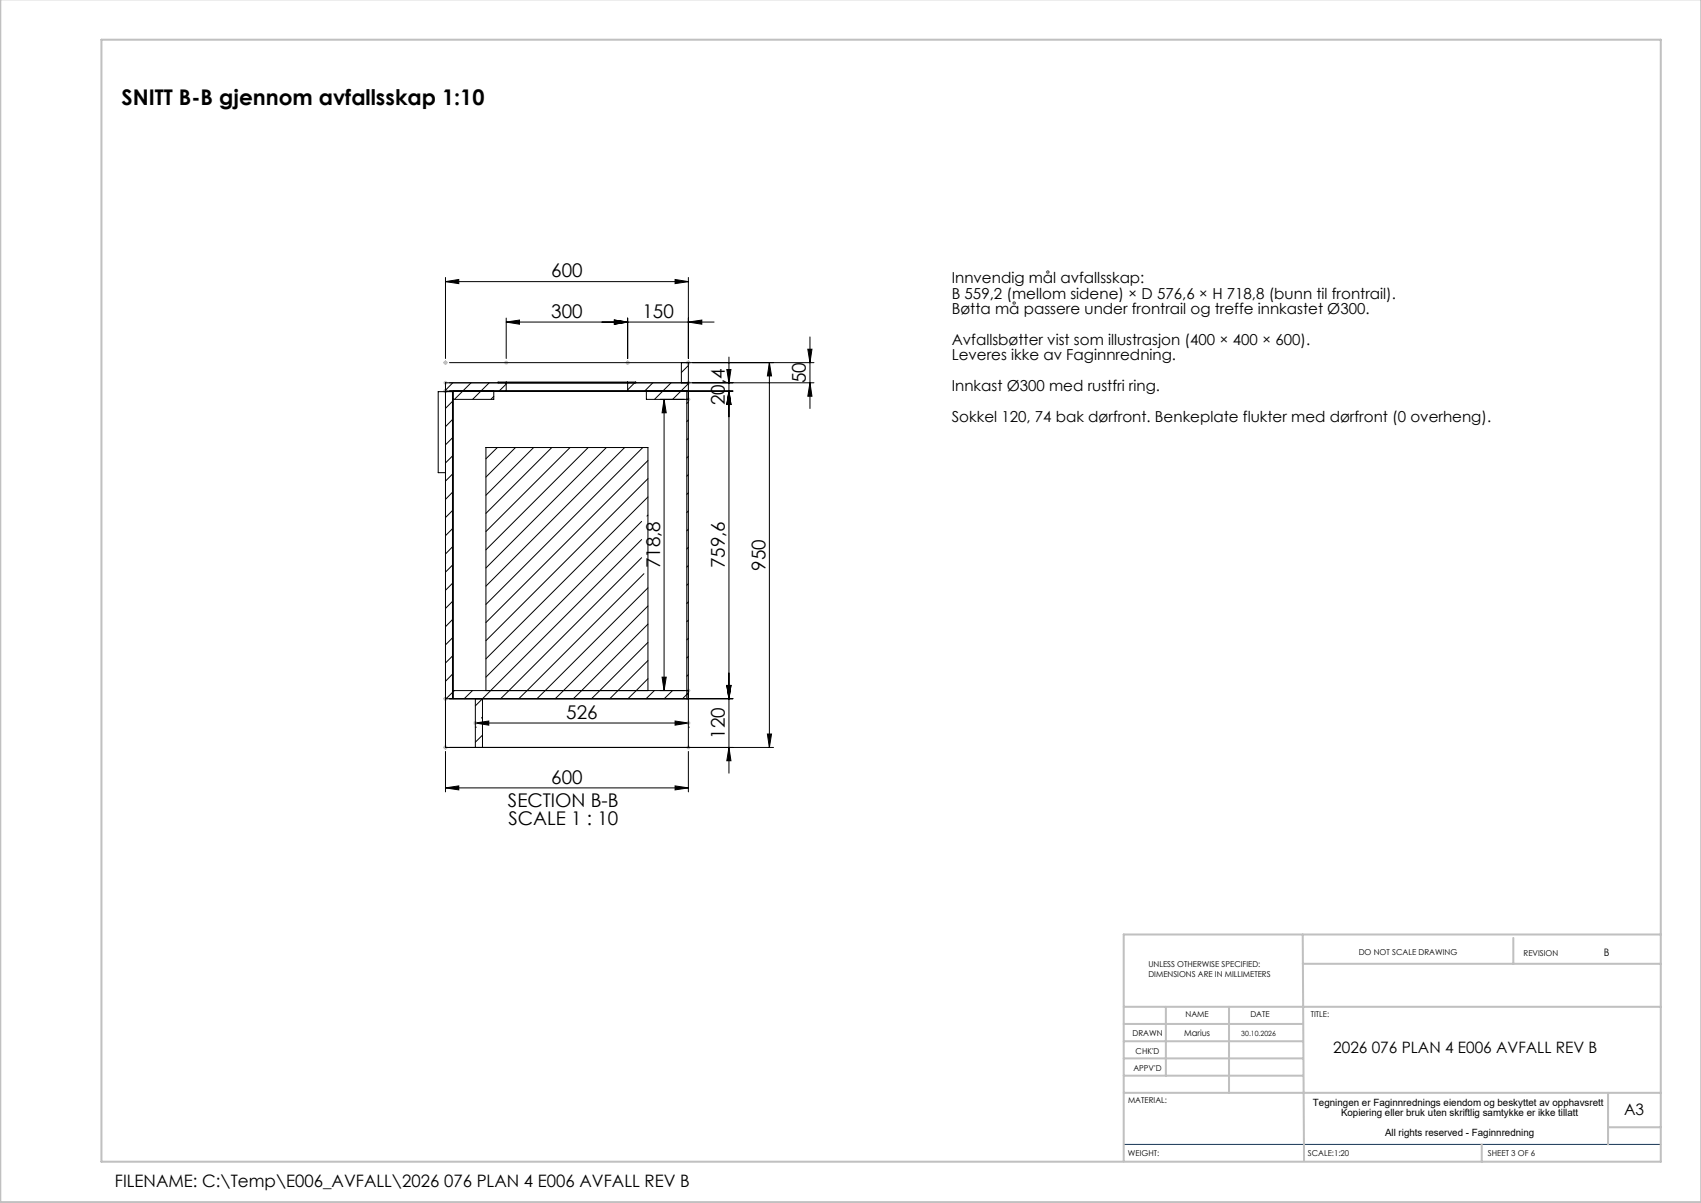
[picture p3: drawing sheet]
<svg xmlns="http://www.w3.org/2000/svg" width="420mm" height="297mm" viewBox="0 0 420 297" stroke-linecap="round" stroke-linejoin="round" font-family="sans-serif">
<g fill="none" stroke="#000" stroke-width=".25">
<path d="M110 69.5l3.3-.5v1zM110 68.5v20M110 69.5h60M125 79.5l3.3-.5v1zM125 79.5h51.3M125 78.5v10M151.7 79l3.3 .5-3.3 .5zM155 78.5v10M166.7 69l3.3 .5-3.3 .5zM170 79.5l3.3-.5v1zM170 68.5v20M110 96.6h71"/>
<path d="M111 89.5h90M111.7 99.1l-1.7 1.7M111.8 94.5l-1.8 1.8M111.9 96.6v75.9M116.3 94.5l-4.1 4.1M120.8 94.5l-4.1 4.1M121.9 96.6v2h-10M121.9 97.9l-.7 .7M125 94.3h30M125 94.5h30M125 94.3v2.3h30v-2.3M125 94.3h-2v.2"/>
<path d="M125 94.8l-1.8 1.8M155 94.3h2v.2M156.9 94.3l-1.9 1.9M159.6 96.6v2h10.4M161.2 94.5l-2 2.1M164 98.6v71.9M164 98.6l.5 3.3h-1zM165.7 94.5l-4.1 4.1M168.2 89.5v5M169.6 96.6v75.9M170 89.5v95M170 99.2l-.4 .4"/>
<path d="M170 90.2l-1.8 1.8M170 94.7l-3.9 3.9M179.5 91.2h1l-.5 3.3zM180 96.6l.5 3.3h-1zM180 88.2v102.7M190 89.5v95M190 89.5l.5 3.3h-1zM199.5 86.2h1l-.5 3.3zM200 83.2v17.7M200 94.5l.5 3.3h-1zM201 94.5h-91v90h81M110 116.7h-1.8v-20h3.5v75.8"/>
<path d="M111.7 103.6l-1.7 1.7M111.7 108.1l-1.7 1.7M111.7 112.6l-1.7 1.7M111.7 117l-1.7 1.8M122.8 110.5l-2.8 2.8M127.3 110.5l-7.3 7.3M131.8 110.5l-11.8 11.8M136.2 110.5l-16.2 16.2M140.8 110.5l-20.8 20.7M145.2 110.5l-25.2 25.2M149.7 110.5l-29.7 29.7M154.2 110.5l-34.2 34.2"/>
<path d="M158.7 110.5l-38.7 38.7M160 113.7l-40 40M160 118.2l-40 40M170 103.7l-.4 .4M170 108.2l-.4 .4M170 112.7l-.4 .4M170 117.2l-.4 .4M111.7 139.5l-1.7 1.7M111.7 121.5l-1.7 1.8M111.7 126l-1.7 1.8M111.7 130.5l-1.7 1.8M111.7 135l-1.7 1.8"/>
<path d="M158.4 133.2l-41 41.1M158.4 137.7l-34.8 34.8M158.4 128.7l-38.4 38.5M160 122.7l-40 40M160 127.2l-.3 .2M170 121.7l-.4 .4M170 126.1l-.4 .4M170 130.6l-.4 .5M170 135.1l-.4 .4M170 139.6l-.4 .4M111.7 148.5l-1.7 1.7M111.7 144l-1.7 1.7"/>
<path d="M111.7 153l-1.7 1.7M111.7 157.5l-1.7 1.7M159 141.6l-30.9 30.9M160 149.6l-22.9 22.9M160 154.1l-18.4 18.4M160 145.1l-27.4 27.4M160 158.6l-13.9 13.9M170 144.1l-.4 .4M170 148.6l-.4 .4M170 153.1l-.4 .4M170 157.6l-.4 .4M110 172.5h71"/>
<path d="M111.7 162l-1.7 1.7M111.7 166.4l-1.7 1.8M111.7 171l-1.6 1.5M111.9 170.5h58.1M112.2 170.5l-.3 .2M116.7 170.5l-2.1 2M117.4 178.5l3.3-.5v1zM117.4 179.5h.1M117.4 178.5h52.6M117.4 172.5v12M119.1 172.5v12M119.1 177l-.2 .3"/>
<path d="M120 170.5v-60h40v60M160 163.1l-9.4 9.4M160 167.6l-5 4.9M161.6 170.5l-2.1 2M163.5 167.2h1l-.5 3.3zM166.1 170.5l-2.1 2M166.7 178l3.3 .5-3.3 .5zM170 179.5h.1M170 162.1l-.4 .4M170 166.5l-.4 .5M170 171.1l-1.5 1.4M179.5 169.2h1l-.5 3.3z"/>
<path d="M110 194.5l3.3-.5v1zM110 185.5v10M110 194.5h60M119.1 181.5l-1.7 1.7M166.7 194l3.3 .5-3.3 .5zM170 185.5v10M180 184.5l.5 3.3h-1zM189.5 181.2h1l-.5 3.3z"/>
</g>
<g fill="none" stroke="#c0c0c0" stroke-width=".25">
<path d="M109.5 96.6h1M109.5 94.5h1M109.5 89.5h1M109.6 96.2l.7 .7M109.6 94.2l.7 .7M109.6 89.2l.7 .7M110 89v1M110 94v1M110 96.1v.9M110.3 96.2l-.7 .7M110.3 94.2l-.7 .7M110.3 89.2l-.7 .7"/>
<path d="M124.5 89.5h1M124.6 89.2l.7 .7M125 89v1M125.3 89.2l-.7 .7M154.5 89.5h1M154.6 89.2l.7 .7M155 89v1M155.3 89.2l-.7 .7M169.5 94.5h1M169.5 89.5h1M169.5 98.6h1M169.6 94.2l.7 .7"/>
<path d="M169.6 89.2l.7 .7M169.6 98.2l.7 .8M170 89v1M170 94v1M170 98.1v1M170.3 94.2l-.7 .7M170.3 89.2l-.7 .7M170.3 98.2l-.7 .8M109.5 172.5h1M109.6 172.2l.7 .7M110 172v1M110.3 172.2l-.7 .7"/>
<path d="M116.9 178.5h1M117 178.1l.7 .8M117.4 178v1M117.7 178.1l-.7 .8M169.5 178.5h1M169.5 170.5h1M169.6 178.1l.7 .8M169.6 170.1l.7 .7M170 170v1M170 178v1M170.3 178.1l-.7 .8M170.3 170.1l-.7 .7"/>
<path d="M109.5 184.5h1M109.6 184.2l.7 .7M110 184v1M110.3 184.2l-.7 .7M169.5 184.5h1M169.6 184.2l.7 .7M170 184v1M170.3 184.2l-.7 .7"/>
</g>
<path d="M277.5 282.5h132.6" fill="none" stroke="#004080" stroke-width=".25"/>
<g fill="none" stroke="#c0c0c0" stroke-width=".5">
<path d="M.1 -.1v296.9h419.9M25 9.8h385.1v277h-385.1zM321.7 230.7l.3 55.8M321.7 237.9h88.4M373.7 231.6v6.3M410.1 230.7h-132.6v56M277.5 248.6h132.6M277.5 257.1h44.2M277.5 252.8h44.2M287.9 248.6v17M303.5 248.6v21.2M277.5 265.6h44.2"/>
<path d="M277.5 261.3h44.2M277.5 269.8h132.6M397.1 269.8v12.7M397.1 278.3h13M365.9 282.5v4.3"/>
</g>
<g fill="#000">
<path d="M166.7 194l3.3 .5-3.3 .5zM110 194.5l3.3-.5v1zM166.7 178l3.3 .5-3.3 .5zM117.4 178.5l3.3-.5v1zM166.7 69l3.3 .5-3.3 .5zM110 69.5l3.3-.5v1zM170 79.5l3.3-.5v1zM151.7 79l3.3 .5-3.3 .5zM151.7 79l3.3 .5-3.3 .5zM125 79.5l3.3-.5v1z"/>
<path d="M180 184.5l.5 3.3h-1zM179.5 169.2h1l-.5 3.3zM179.5 169.2h1l-.5 3.3zM180 96.6l.5 3.3h-1zM180 96.6l.5 3.3h-1zM179.5 91.2h1l-.5 3.3zM189.5 181.2h1l-.5 3.3zM190 89.5l.5 3.3h-1zM200 94.5l.5 3.3h-1zM199.5 86.2h1l-.5 3.3zM163.5 167.2h1l-.5 3.3zM164 98.6l.5 3.3h-1z"/>
</g>
<text font-size="5.3" x="30" y="26">SNITT B-B gjennom avfallsskap 1:10</text>
<g font-size="4.7">
<text x="136.1" y="68.5">600</text>
<text x="136.1" y="78.5">300</text>
<text x="158.6" y="78.5">150</text>
<text x="199" y="94.6" transform="rotate(-90 199 94.6)">50</text>
<text x="179" y="100" transform="rotate(-90 179 100)">20,4</text>
<text x="163" y="140.3" transform="rotate(-90 163 140.3)">718,8</text>
<text x="179" y="140.3" transform="rotate(-90 179 140.3)">759,6</text>
<text x="189" y="140.9" transform="rotate(-90 189 140.9)">950</text>
<text x="139.8" y="177.5">526</text>
<text x="179" y="182.4" transform="rotate(-90 179 182.4)">120</text>
<text x="136.1" y="193.5">600</text>
<text x="125.4" y="199.3">SECTION B-B</text>
<text x="125.5" y="203.8">SCALE 1 : 10</text>
</g>
<text font-size="4.2" x="28.4" y="293.1">FILENAME: C:\Temp\E006_AVFALL\2026 076 PLAN 4 E006 AVFALL REV B</text>
<g font-size="3.9">
<text x="329.2" y="259.9">2026 076 PLAN 4 E006 AVFALL REV B</text>
<text x="401" y="275.4">A3</text>
</g>
<g font-size="3.7">
<text x="235" y="70">Innvendig mål avfallsskap:</text>
<text x="235" y="73.8">B 559,2 (mellom sidene) × D 576,6 × H 718,8 (bunn til frontrail).</text>
<text x="235" y="77.6">Bøtta må passere under frontrail og treffe innkastet Ø300.</text>
<text x="235" y="85.2">Avfallsbøtter vist som illustrasjon (400 × 400 × 600).</text>
<text x="235" y="89">Leveres ikke av Faginnredning.</text>
<text x="235" y="96.6">Innkast Ø300 med rustfri ring.</text>
<text x="235" y="104.2">Sokkel 120, 74 bak dørfront. Benkeplate flukter med dørfront (0 overheng).</text>
</g>
<g font-size="2.5">
<text x="396" y="235.9">B</text>
<text x="324.2" y="273">Tegningen er Faginnrednings eiendom og beskyttet av opphavsrett</text>
<text x="331.1" y="275.4">Kopiering eller bruk uten skriftlig samtykke er ikke tillatt</text>
<text x="342" y="280.4">All rights reserved - Faginnredning</text>
</g>
<text font-size="2.1" x="292.4" y="255.9">Marius</text>
<g font-size="2">
<text x="283.6" y="238.6">UNLESS OTHERWISE SPECIFIED:</text>
<text x="335.5" y="235.8">DO NOT SCALE DRAWING</text>
<text x="376.2" y="236">REVISION</text>
<text x="283.6" y="241.1">DIMENSIONS ARE IN MILLIMETERS</text>
<text x="292.7" y="251.1">NAME</text>
<text x="308.7" y="251.1">DATE</text>
<text x="323.7" y="251.1">TITLE:</text>
<text x="279.6" y="255.9">DRAWN</text>
<text x="280.4" y="260.1">CHK'D</text>
<text x="279.9" y="264.4">APPV'D</text>
<text x="278.5" y="272.3">MATERIAL:</text>
<text x="278.5" y="285.3">WEIGHT:</text>
<text x="323" y="285.4">SCALE:1:20</text>
<text x="367.4" y="285.4">SHEET 3 OF 6</text>
</g>
<text font-size="1.8" x="306.5" y="255.9">30.10.2026</text>
</svg>
